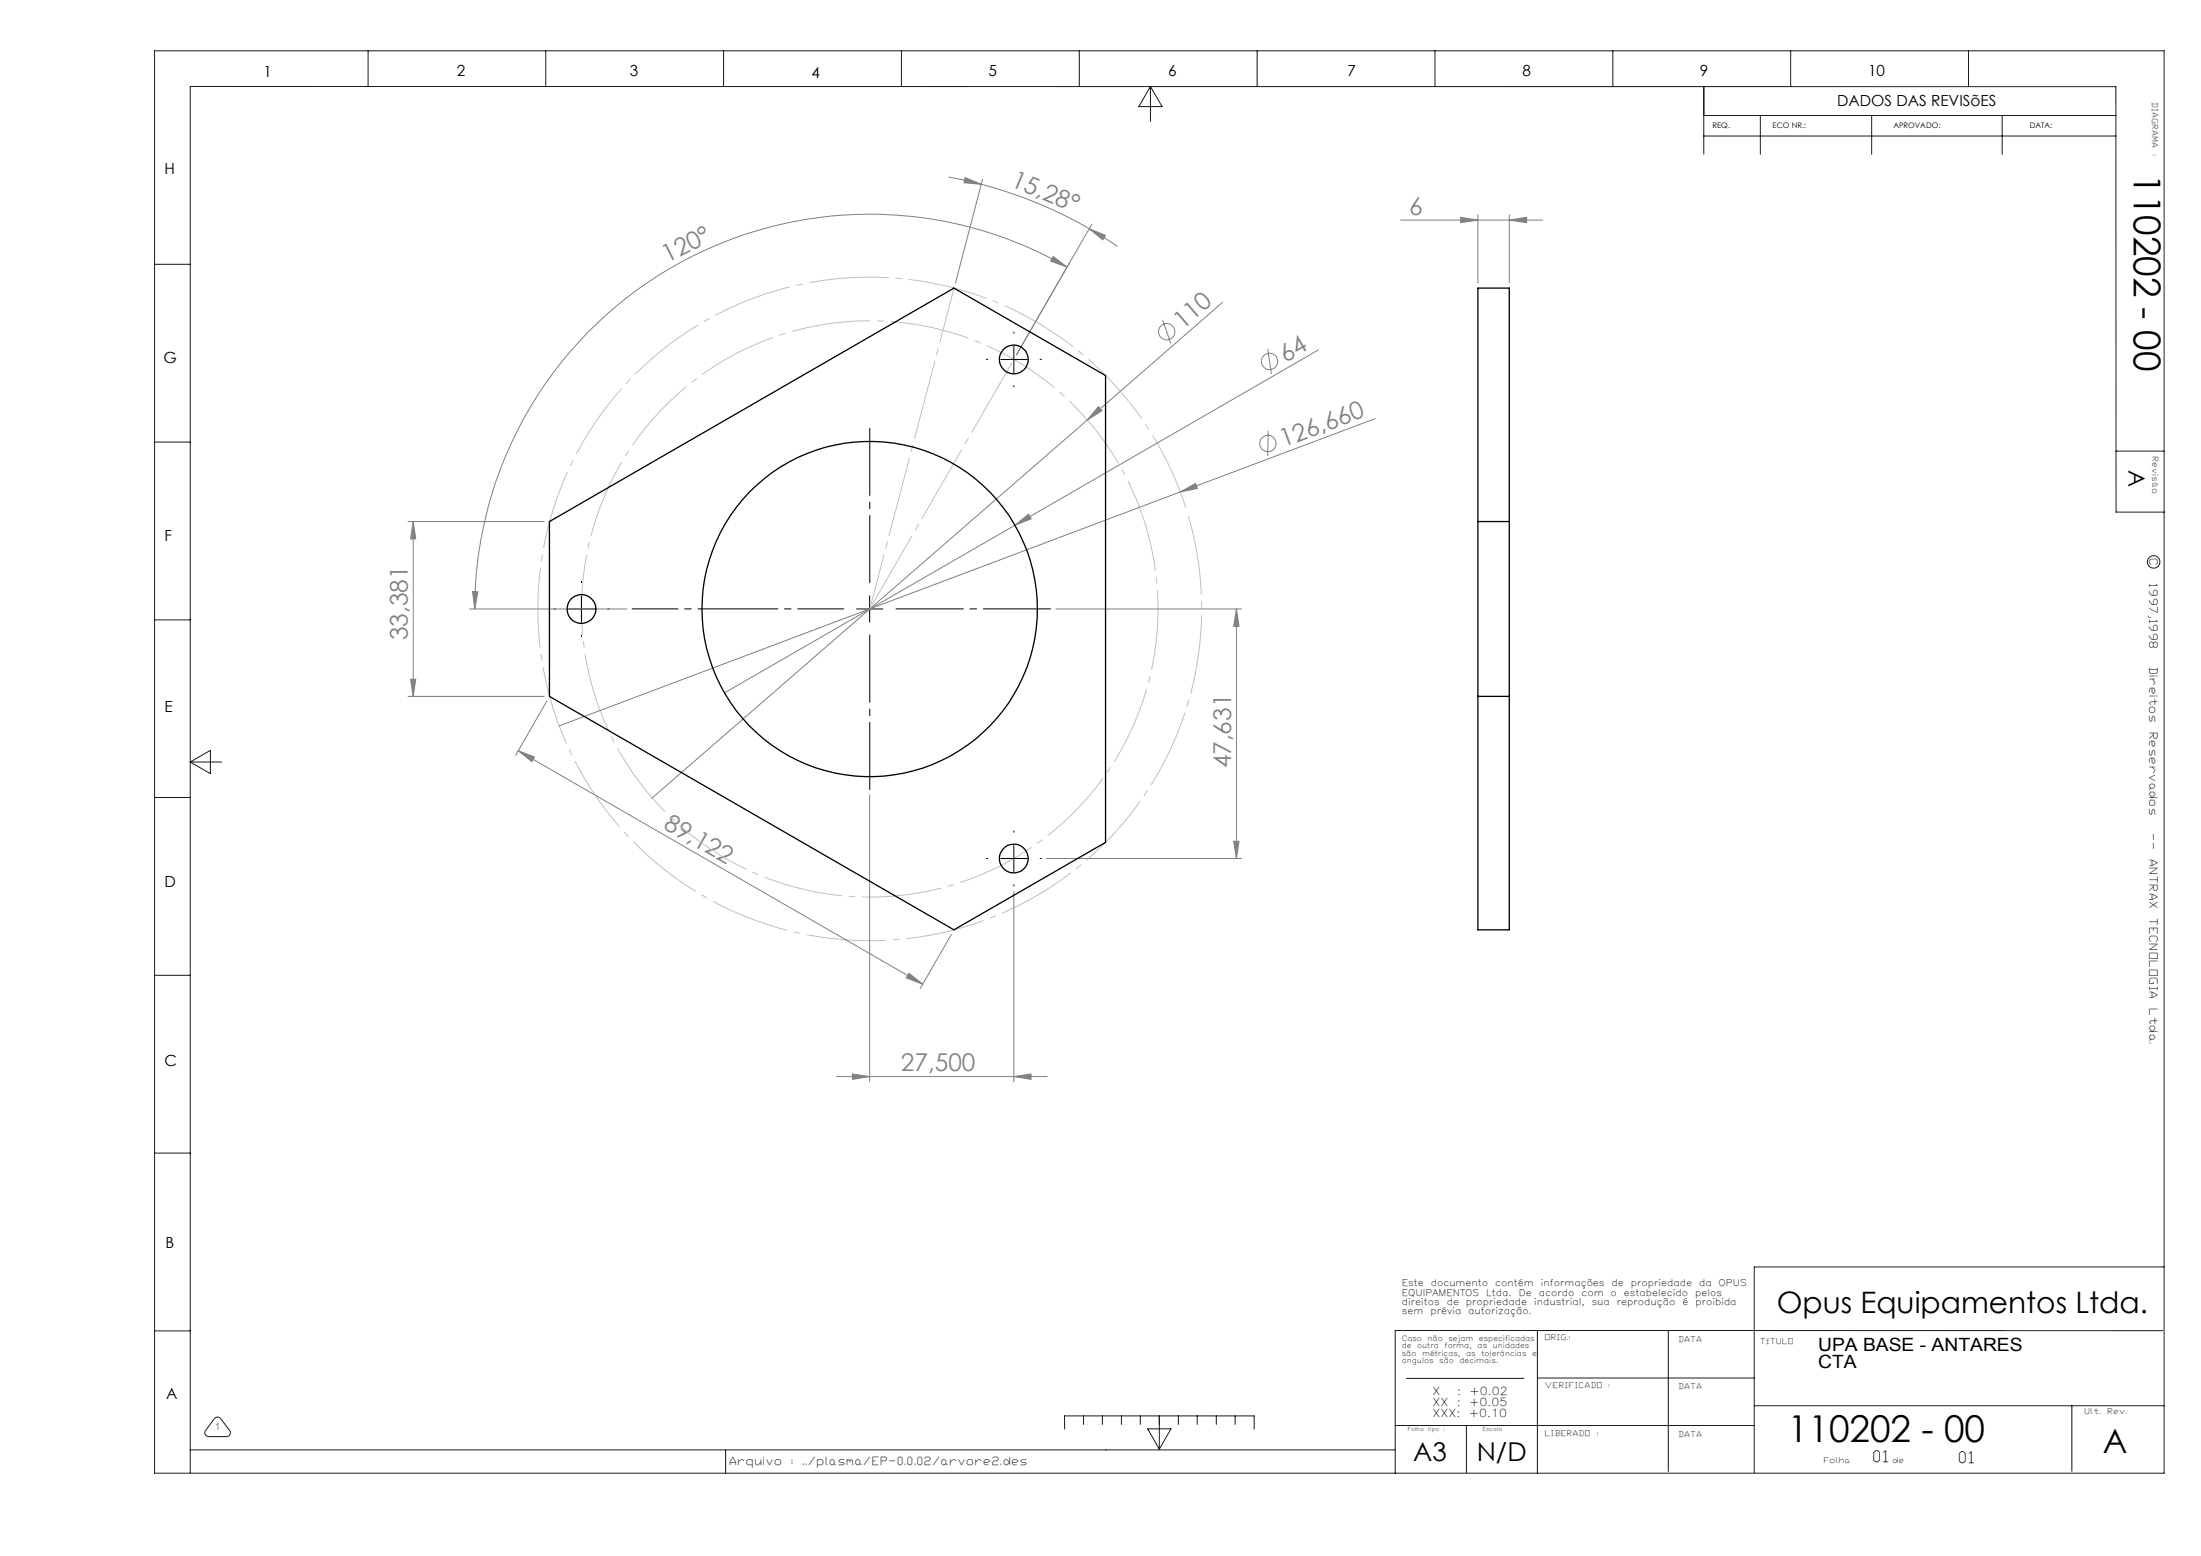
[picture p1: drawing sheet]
<svg xmlns="http://www.w3.org/2000/svg" width="420mm" height="297mm" viewBox="0 0 420 297" stroke-linecap="round" stroke-linejoin="round" font-family="sans-serif">
<g fill="none" stroke="#808080" stroke-width=".19">
<path d="M181 33.8l6.3 1.4M184.1 33.9l3.2 1.3-3.4-.3zM187.3 35.2a83.7 83.7 0 0 1 20.6 8.5M187.5 34.2l-5.2 19.8M201 49l2.6 2-3.1-1.2zM203.6 51a75.4 75.4 0 0 0-113 65.2M207.9 43.7l3.1 1.2-.6 .9zM207.9 43.7l5.3 3.3M208.4 42.8l-14.4 24.9M233.3 57.7l-25.8 22.5M267.3 42h27.1M278.7 41.5l3.3 .5-3.3 .5z"/>
<path d="M282 41v13M288 42l3.3-.5v1zM288 41v13M209.6 77.6l.7 .8-2.8 1.8zM221.9 61.1l1.5 4.5M241.9 66.6l.7 4.8M251.6 66.8l-57.9 33.5M262.4 79.9l-37.2 14M77.9 99.6h26M78.8 99.6l.5 3.3h-.9zM78.8 99.6v33.3M207.5 80.2l-83.1 72.1"/>
<path d="M225.2 93.9l2.9-1.6 .4 .9zM225.2 93.9l-118.5 44.7M242 82.3l-.1 4.7M89.6 116.2h30M90.2 112.9l1 .1-.6 3.2zM193.7 100.3l2.6-2.2 .5 .9zM193.7 100.3l-55.4 32M201.5 116.2h35.4M235.9 116.2l.5 3.4h-1zM235.9 116.2v47.7M77.9 132.9h26M78.4 129.6h.9l-.5 3.3z"/>
<path d="M104.4 133.8l-6 10.4M98.9 143.3l3.1 1.2-.5 .9zM98.9 143.3l77.2 44.6M165.9 151.7v54.8M181.5 178.4l-5.9 10.3M193.5 170.1v36.4M199.7 163.9h37.2M235.4 160.6h1l-.5 3.3zM173.5 185.8l2.6 2.1-3.2-1.2zM159.6 205.5h40.2M162.7 205l3.2 .5-3.2 .5zM193.5 205.5l3.2-.5v1z"/>
<circle cx="222.6" cy="63.3" r="1.55"/>
<circle cx="242.3" cy="69" r="1.56"/>
<circle cx="241.9" cy="84.6" r="1.55"/>
</g>
<g fill="none" stroke="#191924" stroke-width=".19">
<path d="M29.5 9.7h383.5v271.5h-383.5zM70.2 9.7v6.8M104.1 9.7v6.8M138.1 9.7v6.8M172 9.7v6.8M206 9.7v6.8M219.5 16.5v6.7M219.5 16.5l2.3 3.9h-4.5zM239.9 9.7v6.8M273.8 9.7v6.8M307.8 9.7v6.8M325.1 16.5v12.9"/>
<path d="M341.7 9.7v6.8M375.6 9.7v6.8M325.1 22h78.7M325.1 26h78.7M335.9 22v7.5M357.2 22v7.5M382.1 22v7.5M29.5 50.4h6.8M29.5 84.4h6.8M403.8 86.1h9.2M413 97.8h-9.2v-81.3h-367.5v264.6M29.5 118.3h6.8"/>
<path d="M29.5 152.2h6.8M36.3 145.4h6M36.3 145.4l3.8-2.2v4.5zM29.5 186.2h6.8M29.5 220.1h6.8M29.5 254h6.8M293.4 254v27.2M318.3 254v26.9M412.7 254h-146.5v27.2M413 241.8h-78.2v39.3M36.3 276.8h229.9M40.9 270.8a.74 .74 0 0 1 1.2 0l1.7 2.2a.72 .72 0 0 1 .1 .8 .72 .72 0 0 1-.6 .4h-3.5a.73 .73 0 0 1-.6-1.2z"/>
<path d="M138.5 276.8v4.4M203.2 272.8l-.1-2.5h36.2v2.5M206.8 270.3v1.6M210.4 270.3v1.6M214 270.3v1.6M217.6 270.3v1.6M219 272.7h4.4l-2.2 3.9zM221.2 270.3v6.4M224.9 270.3v1.6M228.5 270.3v1.6M232.1 270.3v1.6M235.7 270.3v1.6"/>
<path d="M266.2 272.1h68.6M268.4 263.1h22.4M279.8 272.1v9M293.4 263h41.4M334.8 268.3h78.2M395.4 268.3v12.5"/>
<circle cx="411" cy="107.2" r="1.19"/>
</g>
<path d="M226.5 97.7a63.3 63.3 0 0 0-106.1-25.5 63.3 63.3 0 0 0 29.2 105.2 63.3 63.3 0 0 0 77.8-76.5l-.9-3.2" fill="none" stroke="#c0c0c0" stroke-width=".19" stroke-dasharray="15.2 1.3 1.3 1.3" stroke-dashoffset="-.8" stroke-linecap="butt"/>
<path d="M218.6 100.1a55 55 0 0 0-92.2-22.1 55 55 0 0 0 25.3 91.3 55 55 0 0 0 67.6-66.4l-.7-2.8" fill="none" stroke="#c0c0c0" stroke-width=".19" stroke-dasharray="15.2 1.3 1.3 1.3" stroke-dashoffset="6.3" stroke-linecap="butt"/>
<path d="M166 111.2v-29.5M171 116.2h29.5M166 121.2v29.5" fill="none" stroke="#000" stroke-width=".19" stroke-dasharray="15.2 1.3 1.3 1.3" stroke-dashoffset="2.4"/>
<path d="M161 116.2h-40.4" fill="none" stroke="#000" stroke-width=".19" stroke-dasharray="15.2 1.3 1.3 1.3" stroke-dashoffset="6.5"/>
<path d="M188.5 68.6h-.3M193.5 63.6v-.3M193.5 73.6v.2M198.5 68.6h.2M106 116.2h-.3M111 111.2v-.2M116 116.2h.2M111 121.2v.3M193.5 158.9v-.3M188.5 163.9h-.3M193.5 168.9v.2M198.5 163.9h.2" fill="none" stroke="#000" stroke-width=".19" stroke-dasharray="15.2 1.3 1.3 1.3"/>
<path d="M191 68.6h5M193.5 66.1v5M108.4 116.2h5.1M110.9 113.7v5M163.4 116.2h5.1M165.9 113.7v5M191 163.9h5M193.5 161.4v5" fill="none" stroke="#000" stroke-width=".19"/>
<path d="M193.5 68.6l-27.5 47.6" fill="none" stroke="#c0c0c0" stroke-width=".19" stroke-dasharray="15.2 1.3 1.3 1.3" stroke-dashoffset="-.8"/>
<path d="M166 116.2l16.1-61.2" fill="none" stroke="#c0c0c0" stroke-width=".19" stroke-dasharray="15.2 1.3 1.3 1.3" stroke-dashoffset="4.5"/>
<g fill="#808080">
<path d="M225.2 93.9l2.9-1.6 .4 .9z"/>
<path d="M209.6 77.6l.7 .8-2.8 1.8z"/>
<path d="M193.7 100.3l2.6-2.2 .5 .9z"/>
<path d="M207.9 43.7l3.1 1.2-.6 .9zM184.1 33.9l3.2 1.3-3.4-.3z"/>
<path d="M201 49l2.6 2-3.1-1.2zM90.2 112.9l1 .1-.6 3.2z"/>
<path d="M173.5 185.8l2.6 2.1-3.2-1.2zM98.9 143.3l3.1 1.2-.5 .9z"/>
<path d="M288 42l3.3-.5v1zM278.7 41.5l3.3 .5-3.3 .5z"/>
<path d="M193.5 205.5l3.2-.5v1zM162.7 205l3.2 .5-3.2 .5z"/>
<path d="M235.4 160.6h1l-.5 3.3zM235.9 116.2l.5 3.4h-1z"/>
<path d="M78.4 129.6h.9l-.5 3.3zM78.8 99.6l.5 3.3h-.9z"/>
</g>
<g fill="none" stroke="#000" stroke-width=".25">
<path d="M282 55h6v122.5h-6zM104.8 99.6l77.2-44.6 29 16.7v89.1l-29 16.7-77.2-44.6zM282 99.6h6M282 132.9h6"/>
<circle cx="193.5" cy="68.6" r="2.76"/>
<circle cx="110.9" cy="116.2" r="2.75"/>
<circle cx="165.9" cy="116.2" r="32"/>
<circle cx="193.5" cy="163.9" r="2.76"/>
</g>
<g font-size="7.1">
<text x="407.2" y="33.2" transform="rotate(90 407.2 33.2)">110202 - 00</text>
<text x="341.2" y="275.3">110202 - 00</text>
</g>
<text font-size="6.3" x="401.3" y="277.4">A</text>
<text font-size="5.6" x="339.1" y="250.7">Opus Equipamentos Ltda.</text>
<g font-size="4.9">
<text x="269.7" y="278.9">A3</text>
<text x="281.8" y="278.9">N/D</text>
</g>
<g font-size="4.7" fill="#808080">
<text x="192.7" y="35.4" transform="rotate(23 192.7 35.4)">15,28°</text>
<text x="268.9" y="41">6</text>
<text x="127.3" y="50.2" transform="rotate(-27 127.3 50.2)">120°</text>
<text x="225.7" y="63" transform="rotate(-41 225.7 63)">110</text>
<text x="245.3" y="69.2" transform="rotate(-30 245.3 69.2)">64</text>
<text x="244.9" y="85.4" transform="rotate(-21 244.9 85.4)">126,660</text>
<text x="77.9" y="122.2" transform="rotate(-90 77.9 122.2)">33,381</text>
<text x="234.9" y="146.7" transform="rotate(-90 234.9 146.7)">47,631</text>
<text x="126.4" y="158" transform="rotate(30 126.4 158)">89,122</text>
<text x="171.9" y="204.5">27,500</text>
</g>
<text font-size="4.4" x="406.2" y="89.7" transform="rotate(90 406.2 89.7)">A</text>
<g font-size="3.5">
<text x="346.9" y="257.8">UPA BASE - ANTARES</text>
<text x="346.9" y="261.1">CTA</text>
</g>
<g font-size="3">
<text x="357.6" y="279.1">01</text>
<text x="373.9" y="279.2">01</text>
</g>
<g font-size="2.9">
<text x="50.3" y="14.7">1</text>
<text x="87.2" y="14.6">2</text>
<text x="120.2" y="14.6">3</text>
<text x="154.8" y="15">4</text>
<text x="188.7" y="14.6">5</text>
<text x="222.9" y="14.6">6</text>
<text x="257.1" y="14.6">7</text>
<text x="290.5" y="14.6">8</text>
<text x="324.4" y="14.6">9</text>
<text x="356.5" y="14.4">10</text>
<text x="350.6" y="20.3">DADOS DAS REVISõES</text>
<text x="31.4" y="33.1">H</text>
<text x="31.2" y="69.4">G</text>
<text x="31.4" y="103.3">F</text>
<text x="31.4" y="135.8">E</text>
<text x="31.4" y="169.4">D</text>
<text x="31.4" y="203.4">C</text>
<text x="31.6" y="238.2">B</text>
<text x="31.7" y="267">A</text>
</g>
<g font-size="2.1">
<text x="410.2" y="106.7" transform="rotate(90 410.2 106.7)">C</text>
<text x="410.2" y="111.6" transform="rotate(90 410.2 111.6)">1997,1998</text>
<text x="410.2" y="127.5" transform="rotate(90 410.2 127.5)">Direitos</text>
<text x="410.2" y="139.9" transform="rotate(90 410.2 139.9)">Reservados</text>
<text x="410.2" y="159.3" transform="rotate(90 410.2 159.3)">--</text>
<text x="410.2" y="164.1" transform="rotate(90 410.2 164.1)">ANTRAX</text>
<text x="410.2" y="175.4" transform="rotate(90 410.2 175.4)">TECNOLOGIA</text>
<text x="410.2" y="192.7" transform="rotate(90 410.2 192.7)">Ltda.</text>
<text x="273.3" y="266.3">X</text>
<text x="273.3" y="268.4">XX</text>
<text x="278" y="268.4">:</text>
<text x="278.1" y="266.3">:</text>
<text x="280.3" y="268.4">+0.05</text>
<text x="280.4" y="266.3">+0.02</text>
<text x="273.3" y="270.5">XXX:</text>
<text x="280.3" y="270.5">+0.10</text>
<text x="139.3" y="279.7">Arquivo</text>
<text x="151.2" y="279.7">:</text>
<text x="153.3" y="279.7">../plasma/EP-0.0.02/arvore2.des</text>
</g>
<g font-size="1.8">
<text x="267.5" y="245.6">Este</text>
<text x="273" y="245.6">documento</text>
<text x="285.3" y="245.6">contém</text>
<text x="294" y="245.6">informações</text>
<text x="307.5" y="245.6">de</text>
<text x="311.2" y="245.6">propriedade</text>
<text x="324.2" y="245.6">da</text>
<text x="328" y="245.6">OPUS</text>
<text x="267.5" y="247.3">EQUIPAMENTOS</text>
<text x="267.5" y="249.1">direitos</text>
<text x="267.5" y="250.8">sem</text>
<text x="273" y="250.8">prévia</text>
<text x="276.1" y="249.1">de</text>
<text x="279.7" y="249.1">propriedade</text>
<text x="280.2" y="250.8">autorização.</text>
<text x="283.6" y="247.3">Ltda.</text>
<text x="289.8" y="247.3">De</text>
<text x="292.7" y="249.1">industrial,</text>
<text x="293.6" y="247.3">acordo</text>
<text x="301.8" y="247.3">com</text>
<text x="303.7" y="249.1">sua</text>
<text x="307.4" y="247.3">o</text>
<text x="308.5" y="249.1">reprodução</text>
<text x="309.9" y="247.3">estabelecido</text>
<text x="321" y="249.1">é</text>
<text x="323.5" y="247.3">pelos</text>
<text x="323.5" y="249.1">proibida</text>
</g>
<text font-size="1.7" x="40.9" y="273">1</text>
<g font-size="1.5">
<text x="410.7" y="19.7" transform="rotate(90 410.7 19.7)">DIAGRAMA</text>
<text x="326.8" y="24.4">REQ.</text>
<text x="338.3" y="24.4">ECO NR.:</text>
<text x="361.3" y="24.4">APROVADO:</text>
<text x="387.3" y="24.4">DATA:</text>
<text x="410.7" y="29.6" transform="rotate(90 410.7 29.6)">:</text>
<text x="410.7" y="87.3" transform="rotate(90 410.7 87.3)">Revisão</text>
<text x="294.9" y="255.8">ORIG.:</text>
<text x="320.4" y="256.1">DATA</text>
<text x="336" y="256.6">TÍTULO</text>
<text x="294.9" y="265">VERIFICADO</text>
<text x="307.1" y="265">:</text>
<text x="320.4" y="265.2">DATA</text>
<text x="397.9" y="270">Ult.</text>
<text x="402.3" y="270">Rev.</text>
<text x="294.9" y="274">LIBERADO</text>
<text x="304.8" y="274">:</text>
<text x="320.4" y="274.2">DATA</text>
<text x="348.2" y="279.2">Folha</text>
<text x="361.3" y="279.2">de</text>
</g>
<g font-size="1.4">
<text x="267.5" y="256">Caso</text>
<text x="267.5" y="257.4">de</text>
<text x="270.4" y="257.4">outra</text>
<text x="272.4" y="256">não</text>
<text x="275.7" y="257.4">forma,</text>
<text x="276.4" y="256">sejam</text>
<text x="282" y="257.4">as</text>
<text x="282.2" y="256">especificadas</text>
<text x="284.9" y="257.4">unidades</text>
<text x="267.5" y="258.8">são</text>
<text x="267.5" y="260.2">angulos</text>
<text x="271.4" y="258.8">métricas,</text>
<text x="274.7" y="260.2">são</text>
<text x="278.5" y="260.2">decimais.</text>
<text x="279.8" y="258.8">as</text>
<text x="282.7" y="258.8">tolerâncias</text>
<text x="292.4" y="258.8">e</text>
</g>
<g font-size="1">
<text x="268.6" y="273.1">Folha</text>
<text x="272.5" y="273.1">tipo</text>
<text x="275.4" y="273.1">:</text>
<text x="282.9" y="273.1">Escala</text>
</g>
</svg>
